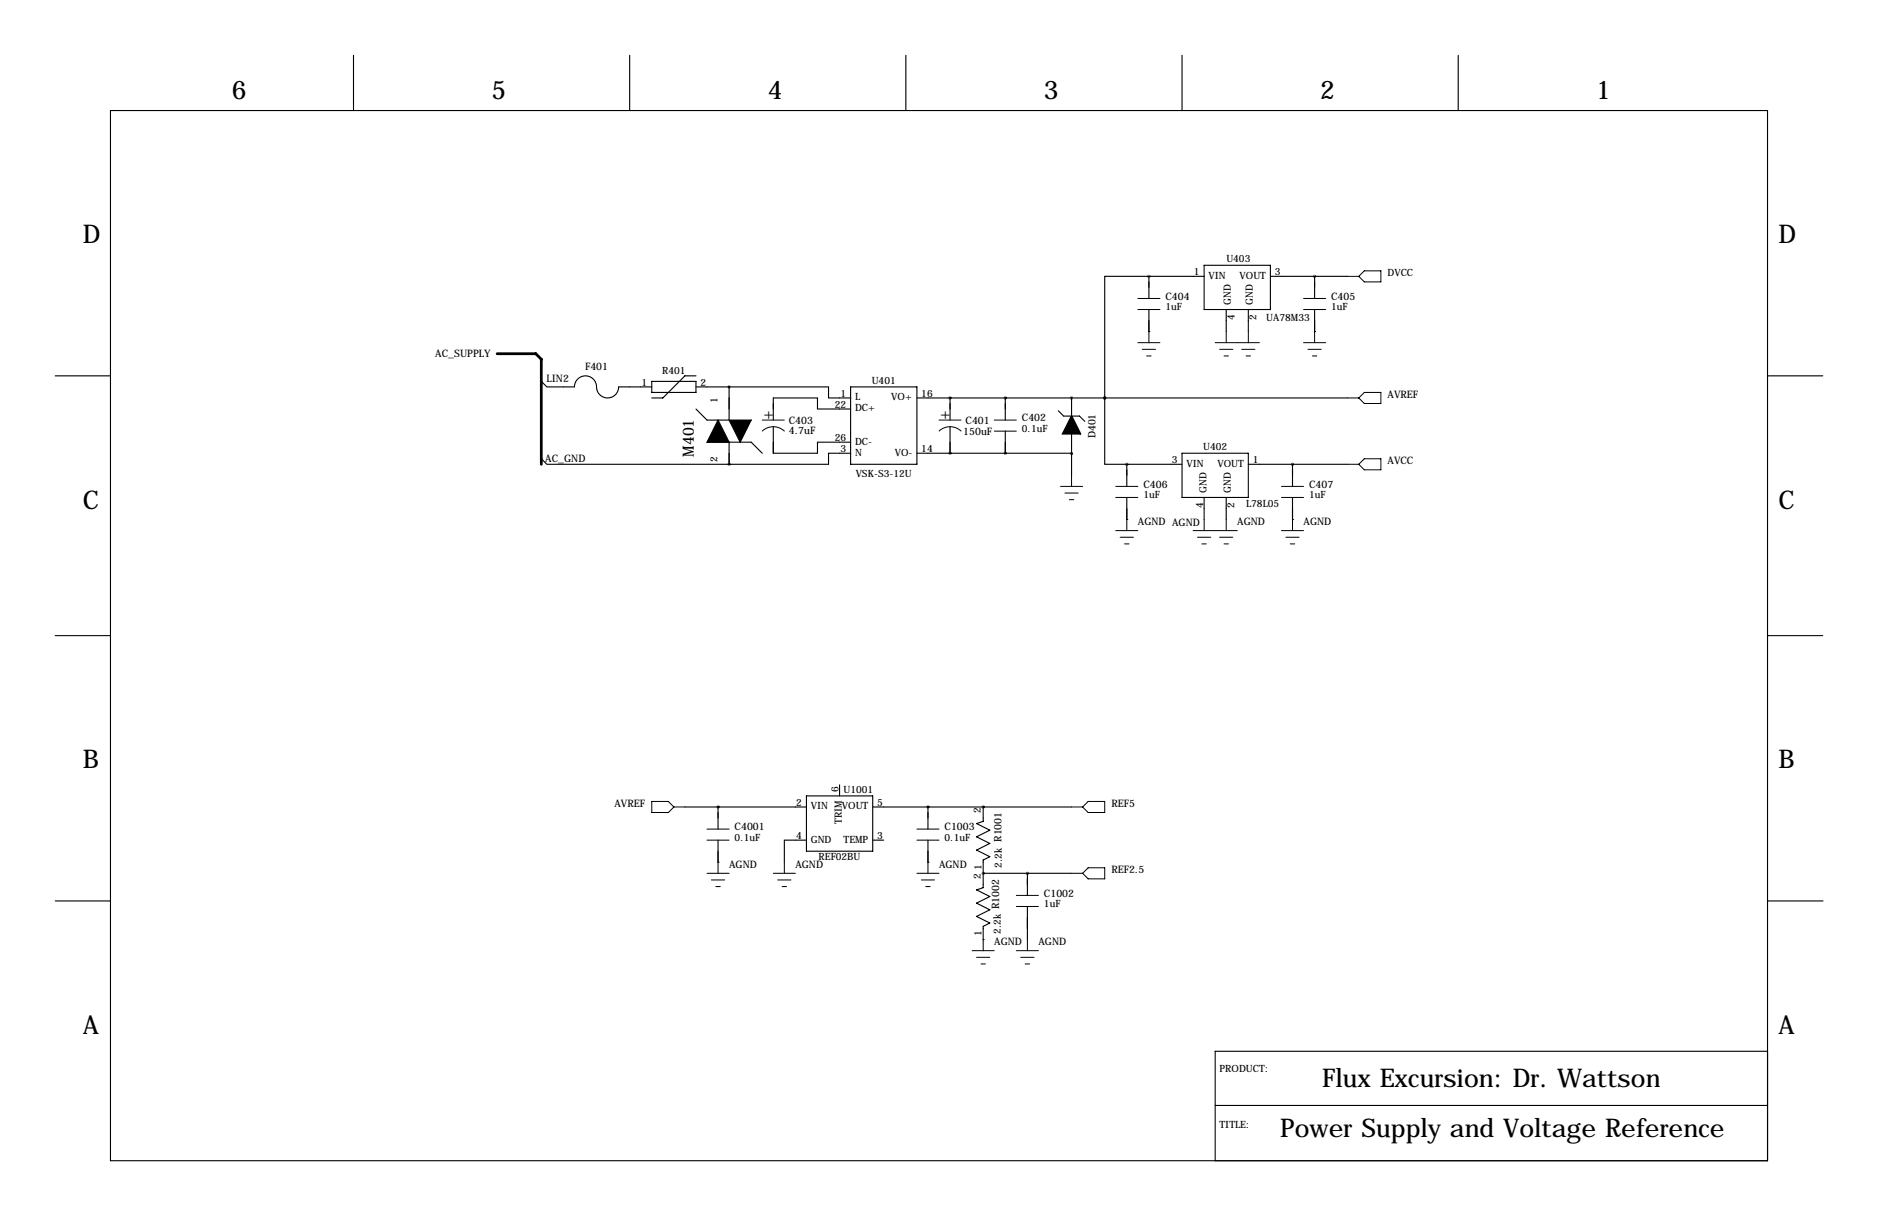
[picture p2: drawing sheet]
<svg xmlns="http://www.w3.org/2000/svg" width="432mm" height="279mm" viewBox="0 0 432 279" stroke-linecap="round" stroke-linejoin="round" font-family="sans-serif">
<g fill="none" stroke="#000" stroke-width=".25">
<path d="M81.3 12.7v12.7M144.8 12.7v12.7M208.3 12.7v12.7M271.8 12.7v12.7M335.3 12.7v12.7M25.4 25.4h381v241.3h-381zM264.2 63.5h-10.2v27.9M264.2 76.2h.1M264.2 63.5h.1M264.2 63.5h12.7M264.2 63.5v5.1M264.2 71.1v5.1"/>
<path d="M276.9 61h15.2v10.1h-15.2zM281.9 71.1v5.1M287 71.1v5.1M292.1 63.5h17.8M302.3 76.2h.1M302.3 63.5h.1M302.3 63.5v5.1M302.3 71.1v5.1M12.7 86.4h12.7M124.5 87.6l1.2 1.3h6.4a2.54 2.54 0 0 1 2.5-2.5 2.54 2.54 0 0 1 2.6 2.5 2.54 2.54 0 0 0 2.5 2.5 2.54 2.54 0 0 0 2.5-2.5h7.7M149.9 87.6h10.1v2.6h-10.1zM160 86.4h-2.5l-5.1 5h-2.5"/>
<path d="M160 88.9h7.6M167.6 88.9h22.9v2.5h5.1M167.6 88.9v7.6h-5l-2.6-2.5M177.8 98v6.1h10.2v-2.5h7.6M195.6 94h-7.6v-2.6h-10.2v5.1M195.6 88.9h15.2v17.8h-15.2zM210.8 91.4h99.1M218.4 91.4h.1M218.4 91.4v5.1M218.4 98v6.1M231.1 91.4h.1M231.1 91.4v5.1"/>
<path d="M231.1 99.1v5M243.3 94.4l1.3 1.2h3.6l1.2 1.2M246.4 91.4v4.2M246.4 99.7v9.5M254 91.4h.1M254 91.4v15.3h5.1M406.4 86.4h12.7M124.5 105.4l1.2 1.3h41.9M162.6 101.6h10.1l2.6 2.5M167.6 106.7h.1M167.6 101.6v5.1M195.6 104.1h-5.1v2.6h-22.9"/>
<path d="M210.8 104.1h20.3M218.4 104.1h.1M231.1 104.1h.1M231.1 104.1l15.3 .1M246.4 104.2h.1M259.1 119.4h.1M259.1 106.7h.1M259.1 106.7h12.7M259.1 106.7v5.1M259.1 114.3v5.1M271.8 104.1h15.2v10.2h-15.2zM276.9 114.3v5.1"/>
<path d="M281.9 114.3v5.1M287 106.7h22.9M297.2 119.4h.1M297.2 106.7h.1M297.2 106.7v5.1M297.2 114.3v5.1M12.7 146h12.7M406.4 146h12.7M157.5 185.4h27.9M165.1 185.4h.1M165.1 198.1h.1M165.1 185.4v5.1"/>
<path d="M165.1 193v5.1M185.4 193h-5.1v5.1M185.4 182.9h15.3v12.7h-15.3zM193 180.3v2.6M200.7 185.4h45.7M200.7 193h2.5M213.4 198.1h.1M213.4 185.4h.1M213.4 185.4v5.1M213.4 193v5.1M226.1 185.4h.1M226.1 185.4v3.3l-1.6 .5 3.1 1.6-3.1 1.5 3.1 1.5-3.1 1.5 3.1 1.5-1.5 .8v6.4l-1.6 .5 3.1 1.5-3.1 1.5 3.1 1.5-3.1 1.6 3.1 1.5-1.5 .8v3"/>
<path d="M12.7 207h12.7M226.1 200.7h.1M226.1 215.9h.1M226.1 200.7h20.3M236.2 200.7h.1M236.2 200.7v5M236.2 208.3v7.6M406.5 207h12.7M279.4 254h127M406.4 241.6h-127v25.1"/>
</g>
<path d="M167.6 96.5h5.1l-2.5 5.1zM165.1 96.5l2.5 5.1h-5z" fill="#000" stroke="#000" stroke-width=".25"/>
<g fill="none" stroke="#000" stroke-width=".23">
<path d="M261.6 68.6h5.1M261.6 71.1h5.1M261.6 78.7h5.1M264.2 76.2v2.5M279.4 78.7h10.2M281.9 76.2v2.5M287 76.2v2.5M299.7 68.6h5.1M299.7 71.1h5.1M299.7 78.7h5.1M302.3 76.2v2.5M309.9 63.5h2.5"/>
<path d="M312.4 63.5l1.3-1.3h3.8v2.6h-3.8zM175.3 96.5h5M175.3 99a3.7 3.7 0 0 1 5 .1M215.9 96.5h5.1M215.9 99a3.7 3.7 0 0 1 5.1 .1M228.6 96.5h5.1M228.6 99.1h5.1M262.6 80.3h3.1M263.7 81.8h1M280.4 80.3h3.1M281.4 81.8h1M285.5 80.3h3"/>
<path d="M286.5 81.8h1M300.7 80.3h3.1M301.8 81.8h1M309.9 91.4h2.5M312.4 91.4l1.3-1.2h3.8v2.5h-3.8zM243.8 111.8h5.1M244.9 113.3h3M245.9 114.8h1M246.4 109.2v2.6M256.5 111.8h5.1M256.5 114.3h5.1M259.1 119.4v2.5"/>
<path d="M276.9 119.4v2.5M281.9 119.4v2.5M294.6 111.8h5.1M294.6 114.3h5.1M297.2 119.4v2.5M309.9 106.7h2.5M312.4 106.7l1.3-1.3h3.8v2.5h-3.8zM256.5 121.9h5.1M257.6 123.4h3M258.6 125h1M274.3 121.9h10.2M275.3 123.4h3.1"/>
<path d="M276.4 125h1M280.4 123.4h3.1M281.4 125h1M294.6 121.9h5.1M295.7 123.4h3M296.7 125h1M149.9 184.1h3.8l1.2 1.3-1.2 1.3h-3.8zM154.9 185.4h2.6M162.6 190.5h5M162.6 193h5M165.1 198.1v2.6M180.3 198.1v2.6"/>
<path d="M210.8 190.5h5.1M210.8 193h5.1M213.4 198.1v2.6M246.4 185.4h2.5M248.9 185.4l1.3-1.3h3.8v2.6h-3.8zM162.6 200.7h5M163.6 202.2h3M164.6 203.7h1M177.8 200.7h5.1M178.8 202.2h3.1M179.8 203.7h1M210.8 200.7h5.1"/>
<path d="M211.8 202.2h3.1M212.9 203.7h1M223.5 218.4h5.1M224.5 220h3.1M226.1 215.9v2.5M233.7 205.7h5.1M233.7 208.3h5.1M233.7 218.4h5.1M234.7 220h3M236.2 215.9v2.5M246.4 200.7h2.5M248.9 200.7l1.3-1.3h3.8v2.5h-3.8z"/>
<path d="M225.6 221.5h1M235.7 221.5h1"/>
</g>
<path d="M246.4 95.6l2 4.1h-4.1z" fill="#000" stroke="#000" stroke-width=".38"/>
<path d="M218.4 91.4a.05 .05 0 0 0 .1 0 .05 .05 0 0 0-.1 0zM218.4 104.1a.05 .05 0 0 0 .1 0 .05 .05 0 0 0-.1 0zM167.6 88.9a.05 .05 0 0 0 .1 0 .05 .05 0 0 0-.1 0zM231.1 91.4a.05 .05 0 0 0 .1 0 .05 .05 0 0 0-.1 0zM231.1 104.1a.05 .05 0 0 0 .1 0 .05 .05 0 0 0-.1 0zM302.2 63.5a.05 .05 0 0 0 .1 0 .05 .05 0 0 0-.1 0zM213.3 185.4a.05 .05 0 0 0 .1 0 .05 .05 0 0 0-.1 0zM226 200.7a.05 .05 0 0 0 .1 0 .05 .05 0 0 0-.1 0zM226 185.4a.05 .05 0 0 0 .1 0 .05 .05 0 0 0-.1 0zM167.6 106.7a.05 .05 0 0 0 .1 0 .05 .05 0 0 0-.1 0zM264.1 63.5a.05 .05 0 0 0 .1 0 .05 .05 0 0 0-.1 0z" fill="#000" stroke="#000" stroke-width=".63"/>
<path d="M114.3 81.3h8.9l1.3 1.2v24.2" fill="none" stroke="#000" stroke-width=".63"/>
<g font-size="5.9">
<text x="53.3" y="22.9">6</text>
<text x="113" y="22.9">5</text>
<text x="176.5" y="22.9">4</text>
<text x="240" y="22.9">3</text>
<text x="303.5" y="22.9">2</text>
<text x="367" y="22.9">1</text>
<text x="19" y="55.9">D</text>
<text x="408.9" y="55.9">D</text>
<text x="19" y="116.8">C</text>
<text x="408.9" y="116.8">C</text>
<text x="19" y="176.5">B</text>
<text x="408.9" y="176.5">B</text>
<text x="19" y="237.5">A</text>
<text x="408.9" y="237.5">A</text>
<text x="304" y="249.7">Flux Excursion: Dr. Wattson</text>
<text x="294.3" y="261.2">Power Supply and Voltage Reference</text>
</g>
<g font-size="3.6">
<text x="175.5" y="96.3">+</text>
<text x="216.2" y="96.3">+</text>
<text x="159.5" y="105" transform="rotate(-90 159.5 105)">M401</text>
</g>
<g font-size="2.4">
<text x="268" y="68.8">C404</text>
<text x="306.1" y="68.8">C405</text>
<text x="100.1" y="82">AC_SUPPLY</text>
<text x="125.6" y="87.9">LIN2</text>
<text x="134.5" y="85.1">F401</text>
<text x="319" y="91.4">AVREF</text>
<text x="181.4" y="97.5">C403</text>
<text x="181.4" y="99.7">4.7uF</text>
<text x="221.5" y="100">150uF</text>
<text x="222" y="97.5">C401</text>
<text x="234.9" y="96.8">C402</text>
<text x="251.9" y="100.7" transform="rotate(-90 251.9 100.7)">D401</text>
<text x="125.4" y="106.2">AC_GND</text>
<text x="319" y="106.7">AVCC</text>
<text x="262.9" y="112">C406</text>
<text x="301" y="112">C407</text>
<text x="261.6" y="120.7">AGND AGND</text>
<text x="284.5" y="120.7">AGND</text>
<text x="299.7" y="120.7">AGND</text>
<text x="141.3" y="185.4">AVREF</text>
<text x="255.5" y="185.4">REF5</text>
<text x="168.9" y="190.8">C4001</text>
<text x="217.2" y="190.8">C1003</text>
<text x="167.6" y="199.4">AGND</text>
<text x="182.9" y="199.4">AGND</text>
<text x="215.9" y="199.4">AGND</text>
<text x="255.5" y="200.7">REF2.5</text>
<text x="240" y="206">C1002</text>
<text x="228.6" y="217.2">AGND</text>
<text x="238.8" y="217.2">AGND</text>
</g>
<g font-size="2.3">
<text x="274.5" y="63.2">1</text>
<text x="277.9" y="64.1">VIN</text>
<text x="282" y="60.2">U403</text>
<text x="285" y="64.1">VOUT</text>
<text x="293.1" y="63.2">3</text>
<text x="319" y="63.5">DVCC</text>
<text x="268" y="71.2">1uF</text>
<text x="283" y="70.1" transform="rotate(-90 283 70.1)">GND</text>
<text x="288.1" y="70.1" transform="rotate(-90 288.1 70.1)">GND</text>
<text x="306.1" y="71.2">1uF</text>
<text x="283.8" y="73.5" transform="rotate(-90 283.8 73.5)">4</text>
<text x="288.9" y="73.5" transform="rotate(-90 288.9 73.5)">2</text>
<text x="291.2" y="73.7">UA78M33</text>
<text x="147.5" y="88.6">1</text>
<text x="152.2" y="85.9">R401</text>
<text x="161" y="88.6">2</text>
<text x="200.4" y="88.1">U401</text>
<text x="164.9" y="92.7" transform="rotate(-90 164.9 92.7)">1</text>
<text x="191.9" y="93.7">22</text>
<text x="193.2" y="91.2">1</text>
<text x="196.6" y="92">L</text>
<text x="196.6" y="94.5">DC+</text>
<text x="204.9" y="92">VO+</text>
<text x="211.8" y="91.2">16</text>
<text x="191.9" y="101.3">26</text>
<text x="234.9" y="99.1">0.1uF</text>
<text x="164.9" y="106.2" transform="rotate(-90 164.9 106.2)">2</text>
<text x="193.2" y="103.9">3</text>
<text x="196.6" y="104.7">N</text>
<text x="196.6" y="102.2">DC-</text>
<text x="205.7" y="104.7">VO-</text>
<text x="211.8" y="103.9">14</text>
<text x="269.4" y="106.4">3</text>
<text x="272.8" y="107.2">VIN</text>
<text x="276.6" y="103.4">U402</text>
<text x="279.9" y="107.2">VOUT</text>
<text x="288" y="106.4">1</text>
<text x="196.7" y="109.6">VSK-S3-12U</text>
<text x="277.4" y="113.3" transform="rotate(-90 277.4 113.3)">GND</text>
<text x="283" y="113.3" transform="rotate(-90 283 113.3)">GND</text>
<text x="262.9" y="114.4">1uF</text>
<text x="276.6" y="116.6" transform="rotate(-90 276.6 116.6)">4</text>
<text x="283.8" y="116.6" transform="rotate(-90 283.8 116.6)">2</text>
<text x="286.5" y="116.4">L78L05</text>
<text x="301" y="114.4">1uF</text>
<text x="183.1" y="185.2">2</text>
<text x="186.4" y="186">VIN</text>
<text x="192.8" y="181.9" transform="rotate(-90 192.8 181.9)">6</text>
<text x="193.6" y="186">VOUT</text>
<text x="193.9" y="182.1">U1001</text>
<text x="201.7" y="185.2">5</text>
<text x="193.6" y="189.3" transform="rotate(-90 193.6 189.3)">TRIM</text>
<text x="225.6" y="186.7" transform="rotate(-90 225.6 186.7)">2</text>
<text x="168.9" y="193.1">0.1uF</text>
<text x="183.1" y="192.8">4</text>
<text x="186.4" y="193.6">GND</text>
<text x="188.2" y="197.7">REF02BU</text>
<text x="194" y="193.6">TEMP</text>
<text x="201.7" y="192.8">3</text>
<text x="217.2" y="193.1">0.1uF</text>
<text x="225.6" y="202" transform="rotate(-90 225.6 202)">2</text>
<text x="225.7" y="199.8" transform="rotate(-90 225.7 199.8)">1</text>
<text x="230.4" y="199.4" transform="rotate(-90 230.4 199.4)">2.2k R1001</text>
<text x="240" y="208.4">1uF</text>
<text x="225.7" y="215" transform="rotate(-90 225.7 215)">1</text>
<text x="230.1" y="214.7" transform="rotate(-90 230.1 214.7)">2.2k R1002</text>
<text x="280.4" y="246.4">PRODUCT:</text>
<text x="280.4" y="259.1">TITLE:</text>
</g>
</svg>
